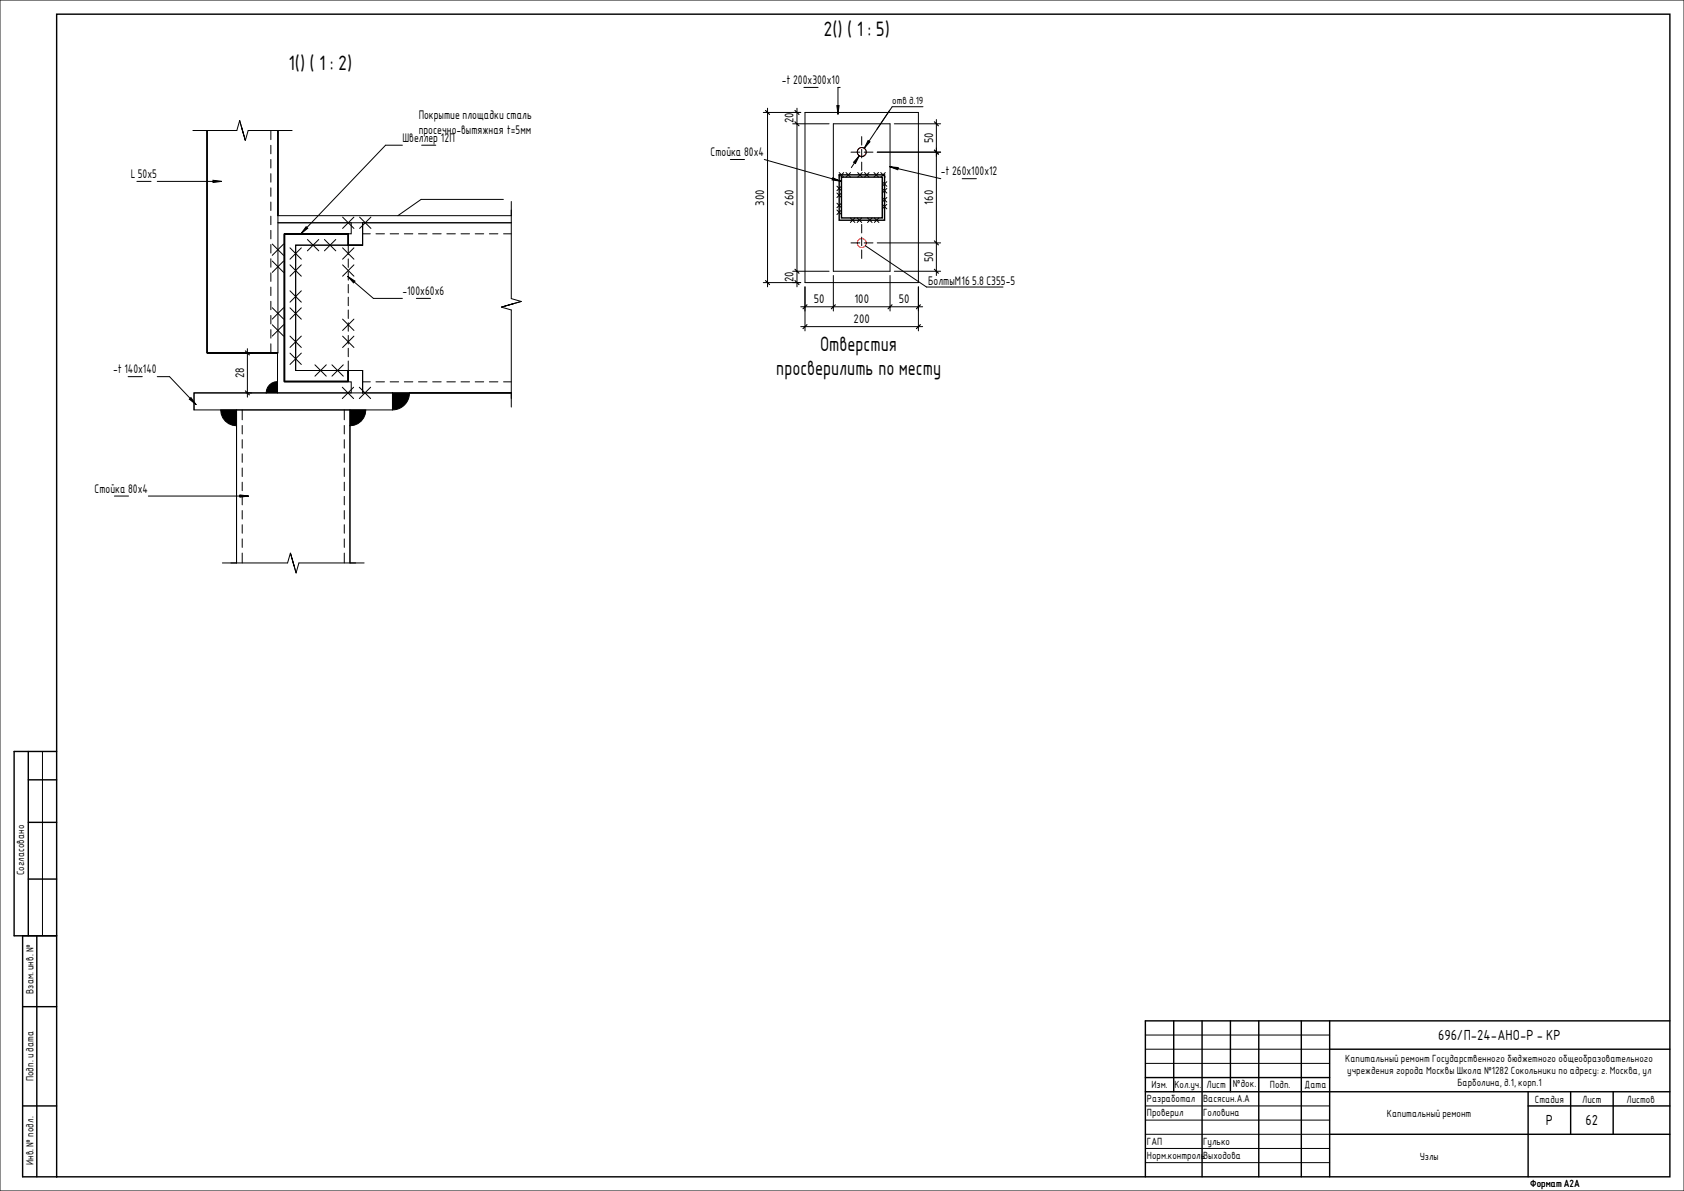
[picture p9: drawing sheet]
<svg xmlns="http://www.w3.org/2000/svg" width="594mm" height="420mm" viewBox="0 0 594 420" stroke-linecap="round" stroke-linejoin="round" font-family="sans-serif">
<g fill="none" stroke="#000" stroke-width=".5">
<path d="M20 5h569.1v410.1h-569.1zM296 61.7h16v16h-16zM296.8 62.5h14.4v14.4h-14.4zM100.4 82.5v52v-52M122.9 82.5h-22.5h22.5M122.9 82.5v4M100.4 134.5h22.5M122.9 130.7v3.8v-3.8M10 275h10M10 265v65.1M20 265h-15v65.1h15M10 290.1h10"/>
<path d="M10 310.1h10M8 330.1v85h12M13 330.1v85M8 355.1h12M414.1 360.1v25M424.1 360.1v55M434.1 360.1v25M444.1 360.1v55M459.1 360.1v55M469.1 360.1v55M469.1 370.1h120M589.1 360.1h-185v55"/>
<path d="M8 390.1h12M404.1 380.1h65M404.1 385.1h185M539.1 385.1v30M539.1 390.1h50M554.1 385.1v15M569.1 385.1v15M469.1 400.1h120"/>
</g>
<g fill="none" stroke="#000" stroke-width=".35">
<path d="M0 0h594.1v420.1h-594.1zM269.3 39.7h13.2M270.8 38.2v63M281.1 38.2v63M283.6 30.8h5M284 39.7h40v60h-40zM295.2 37.2h.8l-.4 3zM296.4 30.8h-.8v9.4M313.8 38.9l-8.9 13.4M325.6 37.6h-10.9l-5.3 8M73 46v78.5M84.5 42.5l-1 3.5h-15.5"/>
<path d="M84.5 42.5l2 7-1.2-4.5M84.5 42.5l1.3 4.5M95.5 46v3.2M95.5 51.3v3M95.5 56.3v3M98 46v78.5h-25h24.9M103 46h-15.5l-1 3.5M142 51.2h-6l-29.8 31.2M148.7 51.2h5M257.6 56.3h5M269.6 56.3l26.9 7.6-2.9-.4 .2-.8 2.7 1.2M279.6 43.7h12.9"/>
<path d="M294 43.7h20v52h-20zM300.2 53.7h3.1M302.6 52.8a1.6 1.6 0 0 0 .5 2.1 1.6 1.6 0 0 0 2.2-.3M302.7 52.6a1.6 1.6 0 0 1 2.2-.3 1.6 1.6 0 0 1 .5 2.1M303.1 54.9l-2.8 4.2M303.1 54.9l-1.3 2.8-.7-.5zM304 48.2v3M304 52.7v3M304 57.2v3M304.8 53.7h3.2M306.2 49.6l.7 .4-2 2.3zM309.5 53.7h22.3"/>
<path d="M313.9 58.8l2.8 1.1 .2-.8-3-.3 18 4.2M315.5 43.7h16.3M330.3 42.2v55M48.3 64h5M55.5 64h22.6l-3 .4v-.8l3 .4M95.5 61.3v3M95.5 66.3v3M95.5 71.3v3M95.5 76.3v3M98 76.1h82.4M108 80l.6 .5-2.4 1.9zM120.9 76.6l4 4"/>
<path d="M124.9 76.6l-4 4M126.9 76.6l4 4M127.9 78.6v7.9h-23.6v44.2h23.6v7.9M127.9 78.6v7.9h-5h5v-4M127.9 78.6v3.9M130.9 76.6l-4 4M177.6 70.3h-29l-8.2 5.8M180.4 78.6h-82.4h25.9v3.9h-23.6v52.2h23.6v3.9h-26v-14.1M180.4 71.1v34.2l3.5 1M295.2 71.7l1.6 1.6M295.2 74.1l1.6 1.6M295.2 65.7l1.6 1.6"/>
<path d="M295.2 68.1l1.6 1.6M296 60.9l1.6 1.6M296.8 71.7l-1.6 1.6M296.8 74.1l-1.6 1.6M296.8 65.7l-1.6 1.6M296.8 68.1l-1.6 1.6M297.6 60.9l-1.6 1.6M298.4 60.9l1.6 1.6M300 76.9l1.6 1.6M300 60.9l-1.6 1.6M301.6 76.9l-1.6 1.6M302.4 76.9l1.6 1.6"/>
<path d="M302.6 60.9l1.6 1.6M304 76.9l-1.6 1.6M304 79.2v3M304.2 60.9l-1.6 1.6M305 60.9l1.6 1.6M306 76.9l1.6 1.6M306.6 60.9l-1.6 1.6M307.6 76.9l-1.6 1.6M308.3 60.9l1.6 1.6M308.4 76.9l1.6 1.6M309.9 60.9l-1.6 1.6M310 76.9l-1.6 1.6"/>
<path d="M310.7 60.9l1.6 1.6M311.2 66.5l1.6 1.6M311.2 64.1l1.6 1.6M311.2 72.1l1.6 1.6M311.2 69.7l1.6 1.6M312.3 60.9l-1.6 1.6M312.8 66.5l-1.6 1.6M312.8 64.1l-1.6 1.6M312.8 72.1l-1.6 1.6M312.8 69.7l-1.6 1.6M339.4 63h5M95.5 81.3v3"/>
<path d="M95.5 86.3v3M95.5 91.3v3M95.5 96.3v3M96 92.1l4 4M96 86.1l4 4M100 92.1l-4 4M100 86.1l-4 4M100.4 82.5v52v-52M102.3 93.4l4 4M102.3 87.4l4 4M106.3 93.4l-4 4M106.3 87.4l-4 4"/>
<path d="M108.4 84.5l4 4M112.5 84.5l-4.1 4M114.5 84.5l4 4M118.5 84.5l-4 4M120.9 93.4l4 4M120.9 87.4l4 4M122.7 97.5l2.5 1.7-.5 .6zM122.7 97.5l9 7.7h10.3M122.9 82.5h-22.5h22.5M122.9 82.5v7.3M122.9 91.3v3M122.9 95.8v3"/>
<path d="M124.9 93.4l-4 4M124.9 87.4l-4 4M127.9 82.5v4h-23.6v44.2h23.6v4M127.9 82.5h2.7M132.6 82.5h3M137.6 82.5h3M142.6 82.5h3M147.6 82.5h3M152.6 82.5h3M157.6 82.5h3M162.6 82.5h3M167.6 82.5h3"/>
<path d="M172.6 82.5h3M177.6 82.5h2.8M269.3 99.7h13.2M279.6 95.7h12.9M294 97.2v12.5M300.2 85.7h3.1M304 83.7v3M304 88.2v3M304.8 85.7h3.2M305.3 86.7l21.5 14.5h27M309.5 85.7h22.3M314 97.2v12.5"/>
<path d="M315.5 95.7h16.3M95.5 101.3v3M95.5 106.3v3M95.5 111.3v3M95.5 116.3v3M96 114.5l4 4M96 108.5l4 4M100 114.5l-4 4M100 108.5l-4 4M102.3 118.5l4 4M102.3 108.6l4 4M102.3 102.6l4 4"/>
<path d="M106.3 118.5l-4 4M106.3 108.6l-4 4M106.3 102.6l-4 4M120.9 118.6l4 4M120.9 112.6l4 4M122.9 100.3v3M122.9 104.8v3M122.9 109.3v3M122.9 113.8v3M122.9 118.3v3M124.9 118.6l-4 4M124.9 112.6l-4 4"/>
<path d="M146.9 105.2h5M176.9 108.3l3.5 1v34.3M183.9 106.3l-4.5 1.3M183.9 106.3l-7 2 4.5-1.3M282.5 108.2h43M282.5 115.2h43M284 101.2v15.5M324 101.2v15.5M45.2 132.8h5M55.5 132.8h4.3l9.3 9.9M68.4 138.6h70.1v6h-70.1zM73 124.5h24.9z"/>
<path d="M86.8 138.6h2M86.8 124.5h2M87.3 123v17.1M93.9 138.6h-25.5v6M95.1 135.8l.8-.7 2-.5v4h-4l.5-2zM95.5 121.3v3.2M100.4 134.5h22.5M102.3 124.5l4 4M106.3 124.5l-4 4M111.1 128.7l4 4M115.1 128.7l-4 4M117.1 128.7l4 4"/>
<path d="M120.8 136.6l4 4M121.1 128.7l-4 4M122.9 130.7h5v4M122.9 130.7h5v7.9M122.9 130.7v3.8v-3.8M122.9 122.8v3M122.9 127.3v3.4M124.8 136.6l-4 4M126.8 136.6l4 4M127.9 134.7h2.7M127.9 134.7v3.9M127.9 138.6h52.5"/>
<path d="M130.8 136.6l-4 4M132.6 134.7h3M137.6 134.7h3M138.5 138.6h6a6 6 0 0 1-6 6zM142.6 134.7h3M147.6 134.7h3M152.6 134.7h3M157.6 134.7h3M162.6 134.7h3M167.6 134.7h3M172.6 134.7h3M177.6 134.7h2.8"/>
<path d="M66.8 140.8l.6-.6 1.7 2.5zM77.8 144.6h5.6v5.6a5.6 5.6 0 0 1-5.6-5.6zM85.4 144.6v3.5M85.4 150.1v3M85.4 155.1v3M121.5 144.6v3.5M121.5 150.1v3M121.5 155.1v3M123.5 144.6h5.5a5.6 5.6 0 0 1-5.5 5.6zM40.4 175h5M52.3 175h35.4l-3 .4v-.8l3 .4M85.4 160.1v3"/>
<path d="M85.4 165.1v3M85.4 170.1v3M85.4 175.1v3M121.5 160.1v3M121.5 165.1v3M121.5 170.1v3M121.5 175.1v3M85.4 180.1v3M85.4 185.1v3M85.4 190.1v3M85.4 195.1v3.5M102.4 195.1l-1 3.5h-23"/>
<path d="M103.2 197.6l1.2 4.5M103.7 199.6l-1.3-4.5 2 7M121.5 180.1v3M121.5 185.1v3M121.5 190.1v3M121.5 195.1v3.5M123.5 198.6v-54h-40.1v54M128.5 198.6h-23.1l-1 3.5M15 265v65.1M404.1 365.1h65M404.1 375.1h65M404.1 370.1h65"/>
<path d="M404.1 390.1h65M404.1 395.1h65M404.1 405.1h65M404.1 410.1h65M404.1 400.1h65"/>
</g>
<g fill="none" stroke="#f00" stroke-width=".35">
<circle cx="304" cy="53.6" r="1.6"/>
<circle cx="304" cy="85.7" r="1.6"/>
</g>
<g fill="#000">
<path d="M295.2 37.2h.8l-.4 3zM303.1 54.9l-1.3 2.8-.7-.5zM306.2 49.6l.7 .4-2 2.3zM313.9 58.8l3 .3-.2 .8zM75.1 63.6l3 .4-3 .4zM293.8 62.7l2.7 1.2-2.9-.4zM108 80l.6 .5-2.4 1.9zM122.7 97.5l2.5 1.7-.5 .6zM66.8 140.8l.6-.6 1.7 2.5zM84.7 174.6l3 .4-3 .4z"/>
<path d="M123.5 144.6v5.6a5.6 5.6 0 0 0 5.5-5.6zM77.8 144.6a5.6 5.6 0 0 0 5.6 5.6v-5.6zM138.5 138.6v6a6 6 0 0 0 6-6zM95.1 135.8l-1.1 1.7-.1 1.1h4v-4l-1 .1z"/>
</g>
<g fill="none" stroke="#000" stroke-width=".4">
<path d="M270.1 39l1.4 1.4M280.4 39l1.5 1.4M280.4 43l1.5 1.4M329.6 53l1.4 1.4M329.6 43l1.4 1.4M270.1 99l1.4 1.4M280.4 99l1.5 1.4M280.4 95l1.5 1.4M329.6 95l1.4 1.4M329.6 85l1.4 1.4M284.7 107.5l-1.4 1.4M284.7 114.5l-1.4 1.4"/>
<path d="M294.7 107.5l-1.4 1.4M314.7 107.5l-1.4 1.4M324.7 107.5l-1.4 1.4M324.7 114.5l-1.4 1.4M86.6 137.9l1.4 1.4M86.6 123.8l1.4 1.4"/>
</g>
<g font-size="7.1">
<text x="290.5" y="12.6">2() ( 1 : 5)</text>
<text x="101.7" y="24.5">1() ( 1 : 2)</text>
<text x="289.3" y="123.6">Отверстия</text>
<text x="273.9" y="132.2">просверилить по месту</text>
</g>
<g font-size="4.9">
<text x="507.3" y="367">696/П-24-АНО-Р - КР</text>
<text x="545.3" y="397">Р</text>
<text x="559.3" y="397">62</text>
</g>
<g font-size="4.2">
<text x="275.8" y="29.6">-t 200x300x10</text>
<text x="147.7" y="42.1">Покрытие площадки сталь</text>
<text x="147.7" y="47.2">просечно-вытяжная t=5мм</text>
<text x="280" y="43.6" transform="rotate(-90 280 43.6)">20</text>
<text x="142" y="50">Швеллер 12П</text>
<text x="329.1" y="50.6" transform="rotate(-90 329.1 50.6)">50</text>
<text x="250.7" y="55">Стойка 80х4</text>
<text x="46.1" y="62.8">L 50x5</text>
<text x="331.9" y="61.8">-t 260x100x12</text>
<text x="269.6" y="72.5" transform="rotate(-90 269.6 72.5)">300</text>
<text x="280" y="72.5" transform="rotate(-90 280 72.5)">260</text>
<text x="329.1" y="72.2" transform="rotate(-90 329.1 72.2)">160</text>
<text x="329.1" y="92.6" transform="rotate(-90 329.1 92.6)">50</text>
<text x="280" y="99.6" transform="rotate(-90 280 99.6)">20</text>
<text x="327.4" y="100.5">БолтыМ16 5.8 С355-5</text>
<text x="142" y="104">-100x60x6</text>
<text x="287.1" y="107">50</text>
<text x="301.4" y="107">100</text>
<text x="317.1" y="107">50</text>
<text x="301.1" y="114">200</text>
<text x="39.9" y="131.6">-t 140x140</text>
<text x="86.1" y="133.4" transform="rotate(-90 86.1 133.4)">28</text>
<text x="33.4" y="173.7">Стойка 80х4</text>
</g>
<g font-size="3.5">
<text x="314.7" y="36.6">отв д.19</text>
<text x="8.6" y="308.7" transform="rotate(-90 8.6 308.7)">Согласовано</text>
<text x="11.8" y="350.5" transform="rotate(-90 11.8 350.5)">Взам. инв. №</text>
<text x="474.6" y="374.7">Капитальный ремонт Государственного бюджетного общеобразовательного</text>
<text x="11.8" y="381.3" transform="rotate(-90 11.8 381.3)">Подп. и дата</text>
<text x="406.2" y="383.7">Изм. Кол.уч. Лист</text>
<text x="434.9" y="383.5">№док.</text>
<text x="448" y="383.7">Подп.</text>
<text x="460.2" y="383.7">Дата</text>
<text x="475.2" y="378.9">учреждения города Москвы Школа №1282 Сокольники по адресу: г. Москва, ул</text>
<text x="514.1" y="383.1">Барболина, д.1, корп.1</text>
<text x="404.6" y="388.7">Разработал</text>
<text x="424.4" y="388.7">Васясин.А.А</text>
<text x="541.5" y="389.1">Стадия</text>
<text x="558.2" y="389.1">Лист</text>
<text x="573.8" y="389.1">Листов</text>
<text x="404.6" y="393.7">Проверил</text>
<text x="424.4" y="393.7">Головина</text>
<text x="489.3" y="394.1">Капитальный ремонт</text>
<text x="404.6" y="403.7">ГАП</text>
<text x="424.4" y="403.7">Гулько</text>
<text x="11.8" y="410.8" transform="rotate(-90 11.8 410.8)">Инв. № подл.</text>
<text x="404.6" y="408.7">Норм.контрольВыходова</text>
<text x="500.8" y="409">Узлы</text>
<text x="539.8" y="418.7">Формат А2А</text>
</g>
</svg>
